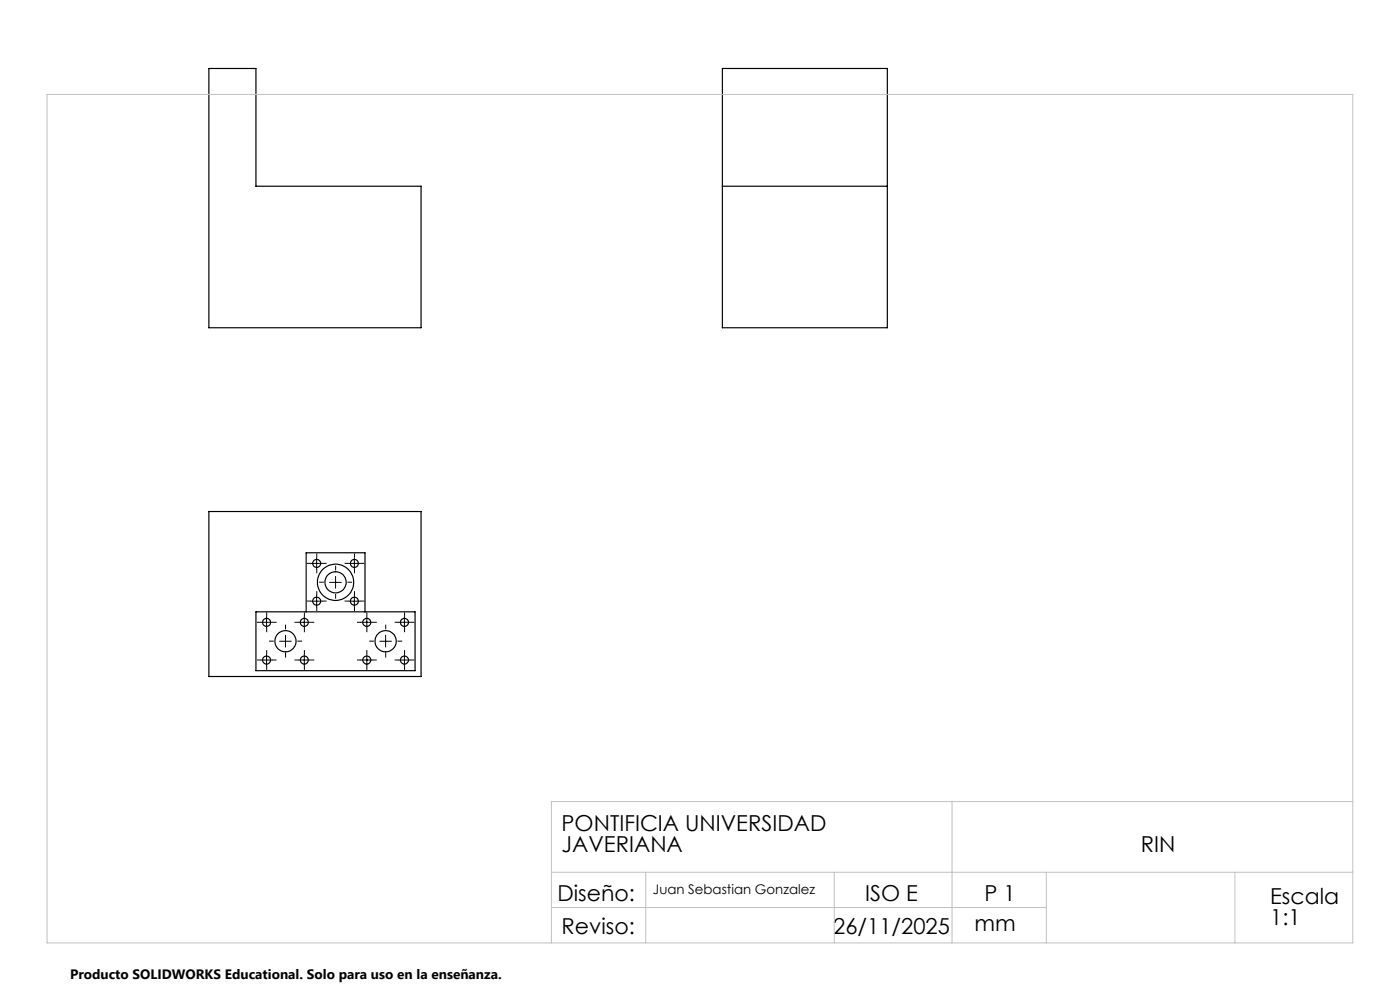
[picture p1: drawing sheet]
<svg xmlns="http://www.w3.org/2000/svg" width="297mm" height="210mm" viewBox="0 0 297 210" stroke-linecap="round" stroke-linejoin="round" font-family="sans-serif">
<g fill="none" stroke="#000" stroke-width=".25">
<path d="M44.3 14.5h10v25h35v30h-45zM153.2 14.5h35v55h-35zM153.2 39.5h35M44.3 108.5h45v35h-45zM54.3 129.8h33.8v12.5h-33.8zM64.9 129.8v-12.5h12.5v12.5"/>
<circle cx="67.2" cy="119.5" r=".84"/>
<circle cx="75.2" cy="119.5" r=".85"/>
<circle cx="56.6" cy="132" r=".86"/>
<circle cx="60.6" cy="136" r="2.25"/>
<circle cx="64.6" cy="132" r=".86"/>
<circle cx="67.2" cy="127.5" r=".84"/>
<circle cx="71.2" cy="123.5" r="3.8"/>
<circle cx="71.2" cy="123.5" r="2.24"/>
<circle cx="75.2" cy="127.5" r=".85"/>
<circle cx="77.8" cy="132" r=".85"/>
<circle cx="81.8" cy="136" r="2.26"/>
<circle cx="85.8" cy="132" r=".86"/>
<circle cx="56.6" cy="140" r=".85"/>
<circle cx="64.6" cy="140" r=".85"/>
<circle cx="77.8" cy="140" r=".84"/>
<circle cx="85.8" cy="140" r=".85"/>
</g>
<g fill="none" stroke="#000" stroke-width=".21" stroke-dasharray="15.2 1.3 1.3 1.3" stroke-linecap="butt">
<path d="M66 119.5h-.9M67.2 118.3v-.9M68.4 119.5h.9M74 119.5h-.9M75.2 118.3v-.9M76.4 119.5h.9M55.3 132h-.8M56.6 138.8v-.9M56.6 130.8v-.9M56.6 133.3v.8M57.8 132h.9M58.1 136h-1"/>
<path d="M60.6 133.5v-1M60.6 138.5v1M63.1 136h1M63.3 132h-.8M64.6 138.8v-.9M64.6 130.8v-.9M64.6 133.3v.8M65.8 132h.9M66 127.5h-.9M67.2 126.3v-.9M67.2 128.8v.8M67.2 120.8v.8"/>
<path d="M68.4 127.5h.9M68.7 123.5h-1M71.2 121v-1M71.2 126v1M73.7 123.5h1M74 127.5h-.9M75.2 120.8v.8M75.2 126.3v-.9M75.2 128.8v.8M76.4 127.5h.9M76.6 132h-.9M77.8 130.8v-.9"/>
<path d="M77.8 133.3v.8M77.8 138.8v-.9M79.1 132h.8M79.3 136h-1M81.8 133.5v-1M81.8 138.5v1M84.3 136h1M84.6 132h-.9M85.8 138.8v-.9M85.8 130.8v-.9M85.8 133.3v.8M87.1 132h.8"/>
<path d="M55.3 140h-.8M56.6 141.3v.8M57.8 140h.9M63.3 140h-.8M64.6 141.3v.8M65.8 140h.9M76.6 140h-.9M77.8 141.3v.8M79.1 140h.8M84.6 140h-.9M85.8 141.3v.8M87.1 140h.8"/>
</g>
<g fill="none" stroke="#000" stroke-width=".21">
<path d="M65.9 119.5h2.5M67.2 118.3v2.5M73.9 119.5h2.5M75.2 118.3v2.5M55.3 132h2.5M56.6 130.8v2.5M56.6 138.8v2.5M59.3 136h2.5M60.6 134.8v2.5M63.3 132h2.5M64.6 130.8v2.5M64.6 138.8v2.5"/>
<path d="M65.9 127.5h2.5M67.2 126.3v2.5M69.9 123.5h2.5M71.2 122.3v2.5M73.9 127.5h2.5M75.2 126.3v2.5M76.6 132h2.5M77.8 130.8v2.5M77.8 138.8v2.5M80.6 136h2.4M81.8 134.8v2.5M84.6 132h2.5"/>
<path d="M85.8 130.8v2.5M85.8 138.8v2.5M55.3 140h2.5M63.3 140h2.5M76.6 140h2.5M84.6 140h2.5"/>
</g>
<path d="M10 20h277v180h-277zM202 170v30M287 170h-170v30M117 185h170M117 192.5h105M137 185v15M177 185v15M222 185v15M262 185v15" fill="none" stroke="#c0c0c0" stroke-width=".21"/>
<g font-size="4.7">
<text x="119.1" y="176.3">PONTIFICIA UNIVERSIDAD</text>
<text x="119.1" y="180.8">JAVERIANA</text>
<text x="242" y="180.8">RIN</text>
<text x="118.3" y="191.1">Diseño:</text>
<text x="183.5" y="191.1">ISO E</text>
<text x="208.9" y="191.1">P 1</text>
<text x="269.5" y="191.8">Escala</text>
<text x="206.8" y="197.4">mm</text>
<text x="269.5" y="196.3">1:1</text>
<text x="119.1" y="198.2">Reviso:</text>
<text x="176.8" y="198.2">26/11/2025</text>
</g>
<text font-size="2.9" x="14.9" y="207.6">Producto SOLIDWORKS Educational. Solo para uso en la enseñanza.</text>
<text font-size="2.8" x="138.5" y="189.7">Juan Sebastian Gonzalez</text>
</svg>
